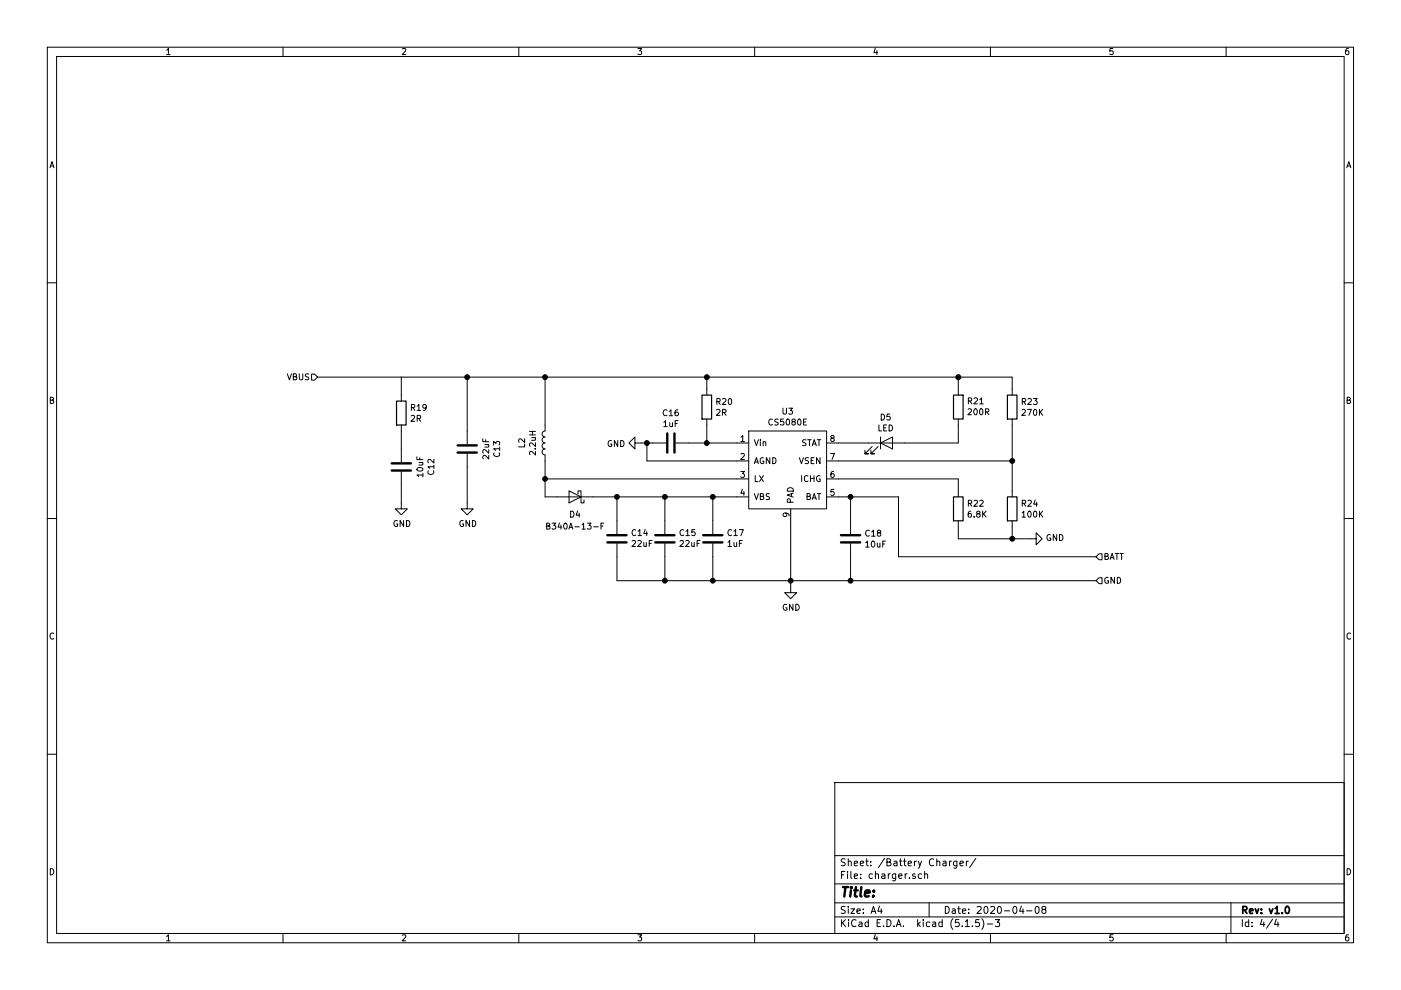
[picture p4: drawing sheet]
EESchema Schematic File Version 4
EELAYER 30 0
EELAYER END
$Descr A4 11693 8268
encoding utf-8
Sheet 4 4
Title ""
Date "2020-04-08"
Rev "v1.0"
Comp ""
Comment1 ""
Comment2 ""
Comment3 ""
Comment4 ""
$EndDescr
$Comp
L langpie:CS5080E U3
U 1 1
P 6250 3600
F 0 "U3" H 6575 3765 50  0000 C CNN
F 1 "CS5080E" H 6575 3674 50  0000 C CNN
F 2 "Package_SO:SOIC-8-1EP_3.9x4.9mm_P1.27mm_EP2.29x3mm_ThermalVias" H 6350 3650 50  0001 C CNN
F 3 "" H 6350 3650 50  0001 C CNN
	1    6250 3600
	1    0    0    -1  
$EndComp
$Comp
L Device:C C13
U 1 1
P 3900 3750
F 0 "C13" V 3648 3750 50  0000 C CNN
F 1 "22uF" V 3739 3750 50  0000 C CNN
F 2 "Capacitor_SMD:C_1206_3216Metric" H 3938 3600 50  0001 C CNN
F 3 "~" H 3900 3750 50  0001 C CNN
	1    3900 3750
	-1   0    0    1   
$EndComp
$Comp
L Device:C C12
U 1 1
P 3350 3900
F 0 "C12" V 3098 3900 50  0000 C CNN
F 1 "10uF" V 3189 3900 50  0000 C CNN
F 2 "Capacitor_SMD:C_1206_3216Metric" H 3388 3750 50  0001 C CNN
F 3 "~" H 3350 3900 50  0001 C CNN
	1    3350 3900
	-1   0    0    1   
$EndComp
$Comp
L Device:C C15
U 1 1
P 5550 4500
F 0 "C15" H 5435 4454 50  0000 R CNN
F 1 "22uF" H 5435 4545 50  0000 R CNN
F 2 "Capacitor_SMD:C_1206_3216Metric" H 5588 4350 50  0001 C CNN
F 3 "~" H 5550 4500 50  0001 C CNN
	1    5550 4500
	-1   0    0    1   
$EndComp
$Comp
L Device:C C14
U 1 1
P 5150 4500
F 0 "C14" H 5035 4454 50  0000 R CNN
F 1 "22uF" H 5035 4545 50  0000 R CNN
F 2 "Capacitor_SMD:C_1206_3216Metric" H 5188 4350 50  0001 C CNN
F 3 "~" H 5150 4500 50  0001 C CNN
	1    5150 4500
	-1   0    0    1   
$EndComp
$Comp
L Device:C C18
U 1 1
P 7100 4500
F 0 "C18" H 7215 4546 50  0000 L CNN
F 1 "10uF" H 7215 4455 50  0000 L CNN
F 2 "Capacitor_SMD:C_1206_3216Metric" H 7138 4350 50  0001 C CNN
F 3 "~" H 7100 4500 50  0001 C CNN
	1    7100 4500
	1    0    0    -1  
$EndComp
Wire Wire Line
	7000 4150 7100 4150
$Comp
L power:GND #PWR0110
U 1 1
P 6600 4900
F 0 "#PWR0110" H 6600 4650 50  0001 C CNN
F 1 "GND" H 6605 4727 50  0000 C CNN
F 2 "" H 6600 4900 50  0001 C CNN
F 3 "" H 6600 4900 50  0001 C CNN
	1    6600 4900
	1    0    0    -1  
$EndComp
$Comp
L Device:L L2
U 1 1
P 4550 3700
F 0 "L2" V 4740 3700 50  0000 C CNN
F 1 "2.2uH" V 4649 3700 50  0000 C CNN
F 2 "Inductor_SMD:L_12x12mm_H6mm" H 4550 3700 50  0001 C CNN
F 3 "~" H 4550 3700 50  0001 C CNN
	1    4550 3700
	-1   0    0    1   
$EndComp
$Comp
L power:GND #PWR0111
U 1 1
P 3350 4200
F 0 "#PWR0111" H 3350 3950 50  0001 C CNN
F 1 "GND" H 3355 4027 50  0000 C CNN
F 2 "" H 3350 4200 50  0001 C CNN
F 3 "" H 3350 4200 50  0001 C CNN
	1    3350 4200
	1    0    0    -1  
$EndComp
$Comp
L power:GND #PWR0112
U 1 1
P 3900 4200
F 0 "#PWR0112" H 3900 3950 50  0001 C CNN
F 1 "GND" H 3905 4027 50  0000 C CNN
F 2 "" H 3900 4200 50  0001 C CNN
F 3 "" H 3900 4200 50  0001 C CNN
	1    3900 4200
	1    0    0    -1  
$EndComp
$Comp
L Device:R R19
U 1 1
P 3350 3450
F 0 "R19" H 3420 3496 50  0000 L CNN
F 1 "2R" H 3420 3405 50  0000 L CNN
F 2 "Resistor_SMD:R_0805_2012Metric" V 3280 3450 50  0001 C CNN
F 3 "~" H 3350 3450 50  0001 C CNN
	1    3350 3450
	1    0    0    -1  
$EndComp
$Comp
L Device:D_Schottky D4
U 1 1
P 4800 4150
F 0 "D4" H 4800 4300 50  0000 C CNN
F 1 "B340A-13-F" H 4800 4400 50  0000 C CNN
F 2 "Diode_SMD:D_SMA" H 4800 4150 50  0001 C CNN
F 3 "~" H 4800 4150 50  0001 C CNN
	1    4800 4150
	-1   0    0    1   
$EndComp
$Comp
L power:GND #PWR0113
U 1 1
P 5350 3700
F 0 "#PWR0113" H 5350 3450 50  0001 C CNN
F 1 "GND" V 5355 3572 50  0000 R CNN
F 2 "" H 5350 3700 50  0001 C CNN
F 3 "" H 5350 3700 50  0001 C CNN
	1    5350 3700
	0    1    1    0   
$EndComp
$Comp
L Device:R R21
U 1 1
P 8000 3400
F 0 "R21" H 7930 3354 50  0000 R CNN
F 1 "200R" H 7930 3445 50  0000 R CNN
F 2 "Resistor_SMD:R_0805_2012Metric" V 7930 3400 50  0001 C CNN
F 3 "~" H 8000 3400 50  0001 C CNN
	1    8000 3400
	-1   0    0    1   
$EndComp
$Comp
L Device:LED D5
U 1 1
P 7400 3700
F 0 "D5" H 7393 3916 50  0000 C CNN
F 1 "LED" H 7393 3825 50  0000 C CNN
F 2 "LED_SMD:LED_0805_2012Metric" H 7400 3700 50  0001 C CNN
F 3 "~" H 7400 3700 50  0001 C CNN
	1    7400 3700
	1    0    0    -1  
$EndComp
Wire Wire Line
	7000 3700 7250 3700
Wire Wire Line
	7550 3700 8000 3700
Wire Wire Line
	8000 3700 8000 3550
Wire Wire Line
	8000 3150 8000 3250
$Comp
L Device:R R23
U 1 1
P 8450 3400
F 0 "R23" H 8520 3446 50  0000 L CNN
F 1 "270K" H 8520 3355 50  0000 L CNN
F 2 "Resistor_SMD:R_0805_2012Metric" V 8380 3400 50  0001 C CNN
F 3 "~" H 8450 3400 50  0001 C CNN
	1    8450 3400
	1    0    0    -1  
$EndComp
$Comp
L Device:R R24
U 1 1
P 8450 4250
F 0 "R24" H 8520 4296 50  0000 L CNN
F 1 "100K" H 8520 4205 50  0000 L CNN
F 2 "Resistor_SMD:R_0805_2012Metric" V 8380 4250 50  0001 C CNN
F 3 "~" H 8450 4250 50  0001 C CNN
	1    8450 4250
	1    0    0    -1  
$EndComp
Wire Wire Line
	7000 3850 8450 3850
Wire Wire Line
	8450 3550 8450 3850
$Comp
L Device:R R22
U 1 1
P 8000 4250
F 0 "R22" H 8070 4296 50  0000 L CNN
F 1 "6.8K" H 8070 4205 50  0000 L CNN
F 2 "Resistor_SMD:R_0805_2012Metric" V 7930 4250 50  0001 C CNN
F 3 "~" H 8000 4250 50  0001 C CNN
	1    8000 4250
	1    0    0    -1  
$EndComp
Wire Wire Line
	8450 3150 8000 3150
Connection ~ 8000 3150
Wire Wire Line
	8450 3150 8450 3250
Wire Wire Line
	7100 4150 7500 4150
Connection ~ 7100 4150
Wire Wire Line
	3350 3300 3350 3150
Connection ~ 3900 3150
Wire Wire Line
	3350 3150 3900 3150
Wire Wire Line
	3900 3150 3900 3600
Wire Wire Line
	3900 3900 3900 4200
Wire Wire Line
	3350 4050 3350 4200
Wire Wire Line
	3350 3750 3350 3600
$Comp
L Device:C C16
U 1 1
P 5600 3700
F 0 "C16" V 5348 3700 50  0000 C CNN
F 1 "1uF" V 5439 3700 50  0000 C CNN
F 2 "Capacitor_SMD:C_0805_2012Metric" H 5638 3550 50  0001 C CNN
F 3 "~" H 5600 3700 50  0001 C CNN
	1    5600 3700
	0    1    1    0   
$EndComp
$Comp
L Device:C C17
U 1 1
P 5950 4500
F 0 "C17" H 5835 4454 50  0000 R CNN
F 1 "1uF" H 5835 4545 50  0000 R CNN
F 2 "Capacitor_SMD:C_0805_2012Metric" H 5988 4350 50  0001 C CNN
F 3 "~" H 5950 4500 50  0001 C CNN
	1    5950 4500
	-1   0    0    1   
$EndComp
Wire Wire Line
	5150 4650 5150 4850
Wire Wire Line
	5150 4850 5550 4850
Wire Wire Line
	5950 4850 5950 4650
Wire Wire Line
	5550 4650 5550 4850
Connection ~ 5550 4850
Wire Wire Line
	5550 4850 5950 4850
Wire Wire Line
	5550 4350 5550 4150
Connection ~ 5550 4150
Wire Wire Line
	5550 4150 5950 4150
Wire Wire Line
	5950 4350 5950 4150
Connection ~ 5950 4150
Wire Wire Line
	5950 4150 6150 4150
Wire Wire Line
	5150 4350 5150 4150
Wire Wire Line
	5150 4150 5550 4150
Wire Wire Line
	5350 3700 5400 3700
Wire Wire Line
	5400 3850 5400 3700
Connection ~ 5400 3700
Wire Wire Line
	5400 3700 5450 3700
Wire Wire Line
	5400 3850 6150 3850
Wire Wire Line
	5750 3700 5900 3700
$Comp
L Device:R R20
U 1 1
P 5900 3400
F 0 "R20" H 5970 3446 50  0000 L CNN
F 1 "2R" H 5970 3355 50  0000 L CNN
F 2 "Resistor_SMD:R_0805_2012Metric" V 5830 3400 50  0001 C CNN
F 3 "~" H 5900 3400 50  0001 C CNN
	1    5900 3400
	1    0    0    -1  
$EndComp
Wire Wire Line
	5900 3250 5900 3150
Connection ~ 5900 3150
Wire Wire Line
	5900 3150 8000 3150
Wire Wire Line
	5900 3550 5900 3700
Connection ~ 5900 3700
Wire Wire Line
	5900 3700 6150 3700
Wire Wire Line
	5950 4850 6600 4850
Connection ~ 5950 4850
Wire Wire Line
	6600 4900 6600 4850
Connection ~ 6600 4850
Wire Wire Line
	6600 4850 7100 4850
Wire Wire Line
	7100 4350 7100 4150
Wire Wire Line
	7100 4650 7100 4850
Wire Wire Line
	7100 4850 9150 4850
Connection ~ 7100 4850
Wire Wire Line
	7500 4650 9150 4650
Wire Wire Line
	7500 4150 7500 4650
Wire Wire Line
	8450 4100 8450 3850
Connection ~ 8450 3850
Wire Wire Line
	8450 4500 8450 4400
Wire Wire Line
	7000 4000 8000 4000
Wire Wire Line
	8000 4000 8000 4100
Wire Wire Line
	8000 4400 8000 4500
Wire Wire Line
	8000 4500 8450 4500
Wire Wire Line
	8450 4500 8600 4500
Connection ~ 8450 4500
$Comp
L power:GND #PWR0114
U 1 1
P 8600 4500
F 0 "#PWR0114" H 8600 4250 50  0001 C CNN
F 1 "GND" V 8605 4372 50  0000 R CNN
F 2 "" H 8600 4500 50  0001 C CNN
F 3 "" H 8600 4500 50  0001 C CNN
	1    8600 4500
	0    -1   -1   0   
$EndComp
Wire Wire Line
	3900 3150 4550 3150
Wire Wire Line
	4550 4000 4550 3850
Wire Wire Line
	4550 4000 6150 4000
Wire Wire Line
	4550 4000 4550 4150
Wire Wire Line
	4550 4150 4650 4150
Connection ~ 4550 4000
Wire Wire Line
	4950 4150 5150 4150
Connection ~ 5150 4150
Wire Wire Line
	4550 3550 4550 3150
Connection ~ 4550 3150
Wire Wire Line
	4550 3150 5900 3150
Text HLabel 9150 4650 2    50   Input ~ 0
BATT
Text HLabel 2650 3150 0    50   Input ~ 0
VBUS
Wire Wire Line
	3350 3150 2650 3150
Text HLabel 9150 4850 2    50   Input ~ 0
GND
Wire Wire Line
	6600 4350 6600 4850
$EndSCHEMATC
